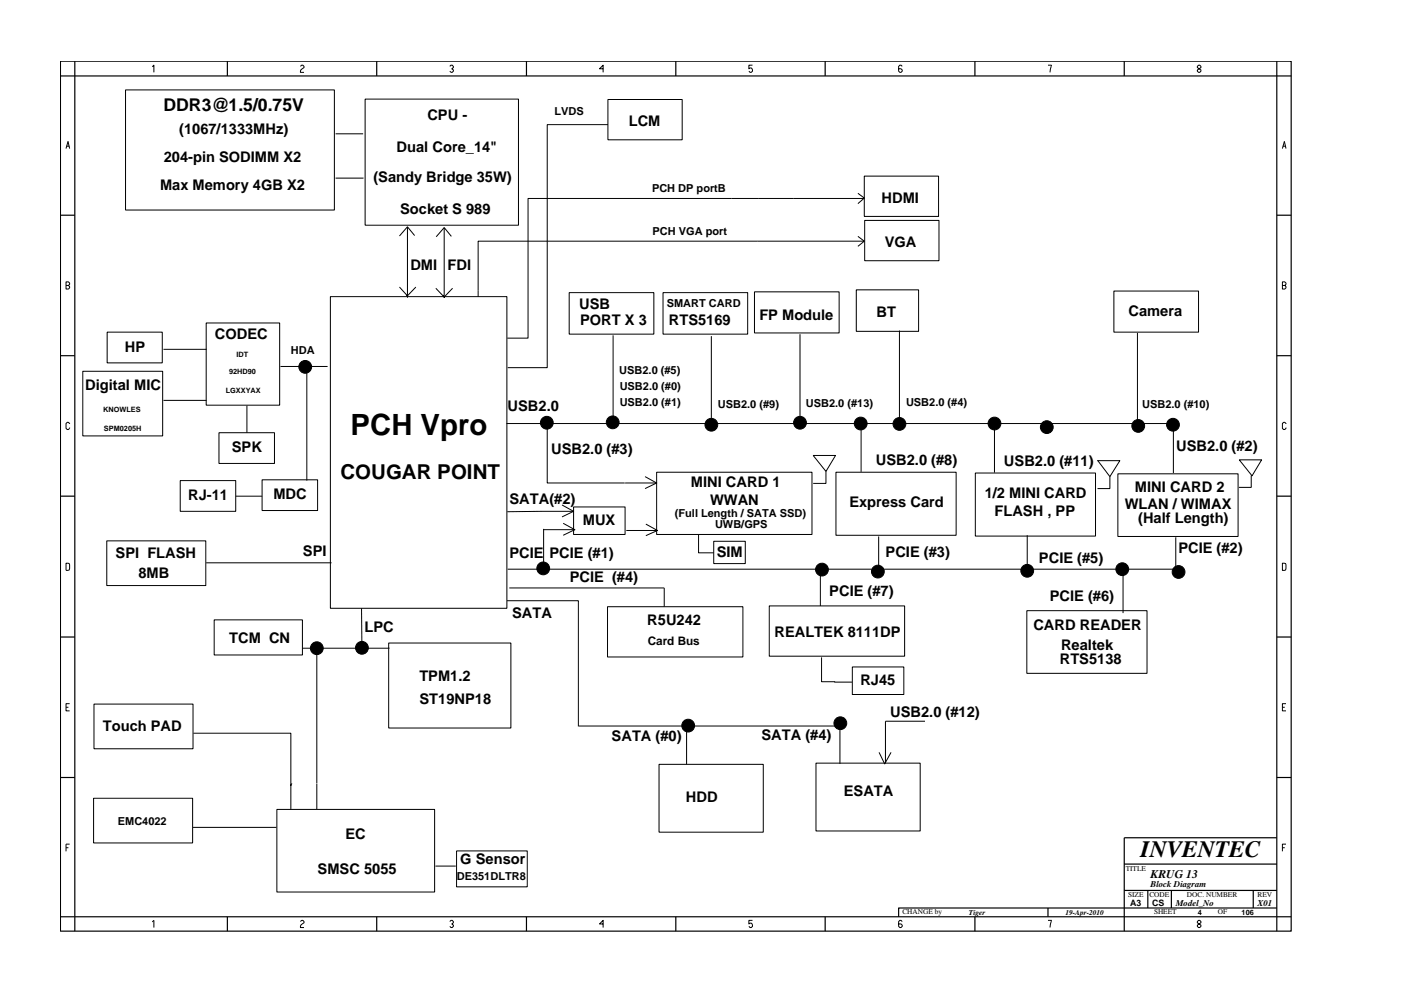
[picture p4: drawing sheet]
<svg xmlns="http://www.w3.org/2000/svg" width="297mm" height="210mm" viewBox="0 0 297 210" stroke-linecap="round" stroke-linejoin="round" font-family="sans-serif">
<g fill="none" stroke="#000" stroke-width=".21">
<path d="M26.6 19.1h44.3v25.5h-44.3zM32.3 14.2l.3-.4v1.6M63.7 14.1l.3-.3h.2l.3 .3v.2l-.5 .4-.3 .4v.3h.8M95.4 14.1l.2-.3h.3l.2 .3v.2l-.3 .3 .3 .2v.3l-.2 .3h-.3l-.2-.3M127.9 14.6h-.8l.8-.8v1.6M159.5 13.8h-.7v.8l.2-.2a.5 .5 0 0 1 .5 .7l-.2 .3h-.3l-.2-.3M191.3 14.1l-.3-.3h-.2l-.3 .3v1l.3 .3h.2l.3-.3v-.3l-.3-.2h-.5M222.2 13.8h.8l-.4 1.6M254.1 13.8l-.2 .3v.2l.7 .5v.3l-.2 .3h-.3l-.2-.3v-.3l.7-.5v-.2l-.2-.3zM14 31.5l.4-1.5 .4 1.5M14.1 31h.6M71.1 28.4h5.9"/>
<path d="M71.1 37.8h6M77.4 21h32.5v26.8h-32.5zM128.9 21.1h15.7v8.6h-15.7zM128.9 26.4h-12.9v51.6h-8.4M183.2 37.4h15.8v8.5h-15.8zM271.9 31.5l.4-1.5 .4 1.5M272 31h.6M14 59.8h.5l.3 .3v.2l-.3 .3 .3 .2v.3l-.3 .2h-.5zM86.4 48.2v14.8l-.3-.5M87.9 50l-1.5-1.9-1.7 2M94.2 48.3v14.8l-.3-.5M94.2 48.3l1.5 1.9"/>
<path d="M94.2 48.3l-1.7 1.9M181.9 50.2l1.3 1-1.3 1.1M181.9 41l1.3 1-1.3 1.2M183.2 51.2h-81.8v11.7M183.2 42.1h-71.2v29.6h-4.4M183.3 46.8h15.8v8.5h-15.8zM14 60.6h.5M17.6 78.8h16.9v13.7h-16.9zM22.7 70.5h11.7v6.5h-11.7zM34.7 74.1h9.1M43.7 68.5h15.6v17.5h-15.6zM59.5 77.8h10"/>
<path d="M65.1 78.4v23.6M70 62.9h37.5v66.2h-37.5zM84.7 60.9l1.7 1.9 1.8-1.9M92.4 61.2l1.8 1.8 1.8-1.8M120.7 62.1h17.9v8.8h-17.9zM130 71.1v19.7M140.6 62.1h17.9v8.8h-17.9zM150.8 71.3v19.7M160 61.9h17.9v8.7h-17.9zM169.6 70.9v19.6M181.6 61.5h13.2v8.8h-13.2zM190.7 70.1v19.7"/>
<path d="M236.2 61.8h17.9v8.7h-17.9zM241.2 70.6v19.3M271.9 60.6h.5l.3-.3v-.2l-.3-.3h-.5v1.5h.5l.3-.2v-.3l-.3-.2M14.8 89.9l-.3-.3h-.2l-.3 .3v1l.3 .2h.2l.3-.4M34.7 84.9h9.1M46.4 91.8h11.8v6.5h-11.8zM52.4 86v5.8M107.4 89.9h141.4M116 90.1v12.4h16.4M172.4 96.6h4.8l-2.1 3.4zM182.6 89.7v10.4M210.8 89.9v10.4"/>
<path d="M232.7 97.6l2.6 3.5 2.1-3.4h-4.7M248.8 89.9v10.5M262.7 97.6h4.8l-2 3.4zM272.7 89.9l-.3-.3h-.3l-.2 .3v1l.2 .2h.3l.3-.4M14 119.5l.7 .1v1.3l-.7 .1zM22.6 114.8h21v9.4h-21zM38.2 102h11.8v6.5h-11.8zM43.7 119.4h26.6M50 105.3h5.6M55.6 101.8h11.7v6.5h-11.7zM115.2 112.4h6.7M115.3 112.2v8.3"/>
<path d="M119.2 107.1l2.4 1.4-2.4 1.2M119.4 111l2.5 1.4-2.5 1.2M121.6 107.6h10.9v5.8h-10.9zM121.7 108.5l-14.1 .1M132.5 102.5h6.8M132.8 112.6h6.7M136.8 101.1l2.4 1.4-2.4 1.2M136.9 111.2l2.5 1.4-2.5 1.1M139.2 100.2h33v13.2h-33zM148.1 113.5v3.8h3.2M151.3 114.8h6.7v4.8h-6.7zM175.1 100v2.6h-2.7"/>
<path d="M177.2 100.2h25.5v13.4h-25.5zM186.3 113.8v7.5M206.8 100.4h25.5v13.3h-25.5zM217.8 113.6v7.4M235.3 101v2.7h-2.6M237 100.5h25.5v13.3h-25.5zM249.3 114v7.4M265.3 100.9v2.5h-2.6M271.9 119.5l.7 .1v1.3l-.7 .1zM45.4 131.5h18.7v7.5h-18.7zM64.1 137.5h18.5M67.2 137.6v28.6"/>
<path d="M76.7 129.1v8.5M82.4 136.4h25.9v18.1h-25.9zM107.5 127.5h15.1v26.6M107.6 120.8h142.3M108 124.7h32.8v4M128.8 128.7h28.7v10.7h-28.7zM163.1 128.6h28.7v10.6h-28.7zM173.9 121.4v7.2M174.2 139.5v5.1h2.9M217.7 129.6h25.5v13.3h-25.5zM238.1 121.4v8.7M14 150.1h.5"/>
<path d="M14.8 149.3h-.8v1.5h.8M19.9 149.4h21v9.5h-21zM41 155.6h20.7v11.1l.2-.5M122.7 154h55M145.6 154v8.2M176.9 144.7h3.7M178.1 154v8.1M180.7 141.5h10.9v5.8h-10.9zM186.4 159.6l1.2 2.5 1.3-2.5M196.1 153h-8.4v8.9M271.9 150.1h.5M272.7 149.3h-.8v1.5h.8"/>
<path d="M14 179.9h.5M14.8 179.1h-.8v1.5M19.8 169.4h21v9.4h-21zM40.9 175.5h17.7M58.7 171.7h33.4v17.6h-33.4zM61.7 166.4v5.3M67.2 166.3v5.3M139.7 162.2h22.1v14.4h-22.1zM173 161.9h22.1v14.4h-22.1zM271.9 179.9h.5M272.7 179.1h-.8v1.5M32.3 195.6l.3-.3v1.5"/>
<path d="M63.7 195.5l.3-.2h.2l.3 .2v.3l-.5 .3-.3 .4v.3h.8M92.3 183.8h4.3M95.4 195.5l.2-.2h.3l.2 .2v.3l-.3 .2 .3 .3v.2l-.2 .3h-.3l-.2-.3M96.8 180.5h15v7.7h-15zM127.9 196h-.8l.8-.7v1.5M159.5 195.3h-.7v.7l.2-.1a.5 .5 0 0 1 .5 .6l-.2 .3h-.3l-.2-.3M191.3 195.5l-.3-.2h-.2l-.3 .2v1l.3 .3h.2l.3-.3v-.2l-.3-.3h-.5M222.2 195.3h.8l-.4 1.5M254.1 195.3l-.2 .2v.3l.7 .5v.2l-.2 .3h-.3l-.2-.3v-.2l.7-.5v-.3l-.2-.2z"/>
<circle cx="64.7" cy="77.8" r="1.35"/>
<circle cx="115.9" cy="89.7" r="1.35"/>
<circle cx="129.9" cy="89.6" r="1.35"/>
<circle cx="150.8" cy="90.1" r="1.35"/>
<circle cx="169.6" cy="89.7" r="1.35"/>
<circle cx="182.5" cy="89.9" r="1.35"/>
<circle cx="190.7" cy="89.9" r="1.35"/>
<circle cx="210.8" cy="89.9" r="1.35"/>
<circle cx="221.9" cy="90.6" r="1.35"/>
<circle cx="241.3" cy="90.4" r="1.35"/>
<circle cx="248.7" cy="90.1" r="1.35"/>
<circle cx="67.2" cy="137.5" r="1.35"/>
<circle cx="76.7" cy="137.4" r="1.35"/>
<circle cx="115.2" cy="120.6" r="1.35"/>
<circle cx="174.3" cy="120.8" r="1.35"/>
<circle cx="186.1" cy="121.3" r="1.35"/>
<circle cx="217.8" cy="121.1" r="1.35"/>
<circle cx="237.9" cy="120.8" r="1.35"/>
<circle cx="249.9" cy="121.4" r="1.35"/>
<circle cx="145.9" cy="154" r="1.35"/>
<circle cx="178.2" cy="153.4" r="1.35"/>
</g>
<g fill="#000">
<circle cx="64.7" cy="77.8" r="1.35"/>
<circle cx="115.9" cy="89.7" r="1.35"/>
<circle cx="129.9" cy="89.6" r="1.35"/>
<circle cx="150.8" cy="90.1" r="1.35"/>
<circle cx="169.6" cy="89.7" r="1.35"/>
<circle cx="182.5" cy="89.9" r="1.35"/>
<circle cx="190.7" cy="89.9" r="1.35"/>
<circle cx="210.8" cy="89.9" r="1.35"/>
<circle cx="221.9" cy="90.6" r="1.35"/>
<circle cx="241.3" cy="90.4" r="1.35"/>
<circle cx="248.7" cy="90.1" r="1.35"/>
<circle cx="67.2" cy="137.5" r="1.35"/>
<circle cx="76.7" cy="137.4" r="1.35"/>
<circle cx="115.2" cy="120.6" r="1.35"/>
<circle cx="174.3" cy="120.8" r="1.35"/>
<circle cx="186.1" cy="121.3" r="1.35"/>
<circle cx="217.8" cy="121.1" r="1.35"/>
<circle cx="237.9" cy="120.8" r="1.35"/>
<circle cx="249.9" cy="121.4" r="1.35"/>
<circle cx="145.9" cy="154" r="1.35"/>
<circle cx="178.2" cy="153.4" r="1.35"/>
</g>
<g fill="none" stroke="#000" stroke-width=".25">
<path d="M12.8 13h261v184.6h-261zM12.8 16.1h261M15.9 13v184.6M48.2 13v3.1M79.9 13v3.1M111.6 13v3.1M143.3 13v3.1M174.9 13v3.1M206.7 13v3.1M238.4 13v3.1M270.7 13v184.6M12.8 45.7h3.1"/>
<path d="M270.7 45.7h3.1M12.8 75.5h3.1M270.7 75.5h3.1M12.8 105.3h3.1M270.7 105.3h3.1M12.8 135.2h3.1M270.7 135.2h3.1M12.8 165h3.1M270.7 165h3.1M270.7 177.7h-32.3v19.9M12.8 194.5h261M48.2 194.5v3.1"/>
<path d="M79.9 194.5v3.1M111.6 194.5v3.1M143.3 194.5v3.1M174.9 194.5v3.1M206.7 194.5v3.1M222.2 192.6v1.9M238.4 183.3h32.3M238.4 188.9h32.3M243.4 188.9v3.7M248.4 188.9v3.7M265.7 188.9v3.7M270.7 192.6h-80.2v1.9"/>
</g>
<text font-size="6.2" x="74.3" y="92.4">PCH Vpro</text>
<text font-size="5" x="241.8" y="181.9">INVENTEC</text>
<text font-size="4.4" x="72.2" y="101.7">COUGAR POINT</text>
<text font-size="3.7" x="34.7" y="23.7">DDR3@1.5/0.75V</text>
<g font-size="3.1">
<text x="38" y="28.5">(1067/1333MHz)</text>
<text x="90.6" y="25.4">CPU -</text>
<text x="133.3" y="26.6">LCM</text>
<text x="34.7" y="34.3">204-pin SODIMM X2</text>
<text x="84.1" y="32.2">Dual Core_14&quot;</text>
<text x="33.9" y="40.4">Max Memory 4GB X2</text>
<text x="79.2" y="38.7">(Sandy Bridge 35W)</text>
<text x="84.8" y="45.4">Socket S 989</text>
<text x="186.9" y="43">HDMI</text>
<text x="187.6" y="52.4">VGA</text>
<text x="87" y="57.4">DMI</text>
<text x="94.9" y="57.4">FDI</text>
<text x="122.8" y="65.6">USB</text>
<text x="45.6" y="71.9">CODEC</text>
<text x="123" y="68.9">PORT X 3</text>
<text x="141.8" y="69">RTS5169</text>
<text x="161" y="67.9">FP Module</text>
<text x="185.8" y="67.2">BT</text>
<text x="239.3" y="67.1">Camera</text>
<text x="26.5" y="74.6">HP</text>
<text x="18.1" y="82.7">Digital MIC</text>
<text x="107.6" y="87.2">USB2.0</text>
<text x="49.2" y="96">SPK</text>
<text x="249.4" y="95.7">USB2.0 (#2)</text>
<text x="116.9" y="96.2">USB2.0 (#3)</text>
<text x="185.7" y="98.6">USB2.0 (#8)</text>
<text x="212.9" y="98.9">USB2.0 (#11)</text>
<text x="39.9" y="106.1">RJ-11</text>
<text x="58" y="106">MDC</text>
<text x="108" y="107">SATA(#2)</text>
<text x="146.5" y="103.3">MINI CARD 1</text>
<text x="150.5" y="107.2">WWAN</text>
<text x="180.1" y="107.7">Express Card</text>
<text x="208.8" y="105.6">1/2 MINI CARD</text>
<text x="238.5" y="107.9">WLAN / WIMAX</text>
<text x="240.6" y="104.3">MINI CARD 2</text>
<text x="123.6" y="111.4">MUX</text>
<text x="210.9" y="109.5">FLASH , PP</text>
<text x="241.3" y="110.9">(Half Length)</text>
<text x="24.5" y="118.4">SPI FLASH</text>
<text x="64.2" y="118">SPI</text>
<text x="108" y="118.4">PCIE</text>
<text x="116.5" y="118.4">PCIE (#1)</text>
<text x="152" y="118.2">SIM</text>
<text x="187.8" y="118.1">PCIE (#3)</text>
<text x="220.3" y="119.5">PCIE (#5)</text>
<text x="249.8" y="117.4">PCIE (#2)</text>
<text x="29.3" y="122.7">8MB</text>
<text x="120.8" y="123.6">PCIE (#4)</text>
<text x="108.6" y="131.2">SATA</text>
<text x="175.8" y="126.5">PCIE (#7)</text>
<text x="222.6" y="127.6">PCIE (#6)</text>
<text x="48.6" y="136.5">TCM CN</text>
<text x="77.3" y="134.2">LPC</text>
<text x="137.2" y="132.6">R5U242</text>
<text x="164.2" y="135.1">REALTEK 8111DP</text>
<text x="219.1" y="133.7">CARD READER</text>
<text x="225" y="137.9">Realtek</text>
<text x="224.7" y="140.9">RTS5138</text>
<text x="88.9" y="144.6">TPM1.2</text>
<text x="88.9" y="149.4">ST19NP18</text>
<text x="182.4" y="145.3">RJ45</text>
<text x="21.8" y="155.2">Touch PAD</text>
<text x="188.7" y="152.1">USB2.0 (#12)</text>
<text x="129.7" y="157.2">SATA (#0)</text>
<text x="161.4" y="157">SATA (#4)</text>
<text x="145.4" y="170.2">HDD</text>
<text x="178.9" y="168.9">ESATA</text>
<text x="73.2" y="178">EC</text>
<text x="67.3" y="185.5">SMSC 5055</text>
<text x="97.6" y="183.4">G Sensor</text>
</g>
<g font-size="2.5">
<text x="137.3" y="136.9">Card Bus</text>
<text x="244" y="186.3">KRUG 13</text>
</g>
<g font-size="2.3">
<text x="117.6" y="24.4">LVDS</text>
<text x="138.2" y="40.7">PCH DP portB</text>
<text x="138.3" y="49.8">PCH VGA port</text>
<text x="141.4" y="65.1">SMART CARD</text>
<text x="61.7" y="75.1">HDA</text>
<text x="131.3" y="79.4">USB2.0 (#5)</text>
<text x="131.4" y="82.7">USB2.0 (#0)</text>
<text x="131.4" y="86.2">USB2.0 (#1)</text>
<text x="152.2" y="86.5">USB2.0 (#9)</text>
<text x="170.9" y="86.3">USB2.0 (#13)</text>
<text x="192.1" y="86">USB2.0 (#4)</text>
<text x="242.2" y="86.6">USB2.0 (#10)</text>
<text x="143.1" y="109.6">(Full Length / SATA SSD)</text>
<text x="151.6" y="112.1">UWB/GPS</text>
<text x="25" y="175">EMC4022</text>
<text x="96.9" y="186.8">DE351DLTR8</text>
</g>
<g font-size="1.9">
<text x="244" y="188.2">Block Diagram</text>
<text x="239.6" y="192.2">A3</text>
<text x="244.3" y="192.3">CS</text>
<text x="249.3" y="192.2">Model_No</text>
<text x="266.6" y="192.2">X01</text>
</g>
<g font-size="1.6">
<text x="50.2" y="75.8">IDT</text>
<text x="47.9" y="83.5">LGXXYAX</text>
<text x="48.6" y="79.3">92HD90</text>
<text x="21.9" y="87.4">KNOWLES</text>
<text x="22" y="91.4">SPM0205H</text>
<text x="238.7" y="184.8">TITLE</text>
<text x="239.2" y="190.4">SIZE</text>
<text x="243.7" y="190.4">CODE</text>
<text x="251.7" y="190.4">DOC. NUMBER</text>
<text x="266.6" y="190.4">REV</text>
<text x="191.3" y="193.8">CHANGE by</text>
<text x="205.4" y="194.1">Tiger</text>
<text x="225.9" y="194.1">19-Apr-2010</text>
<text x="244.7" y="193.8">SHEET</text>
<text x="253.9" y="194.1">4</text>
<text x="258.2" y="193.8">OF</text>
<text x="263.3" y="194.1">106</text>
</g>
</svg>
